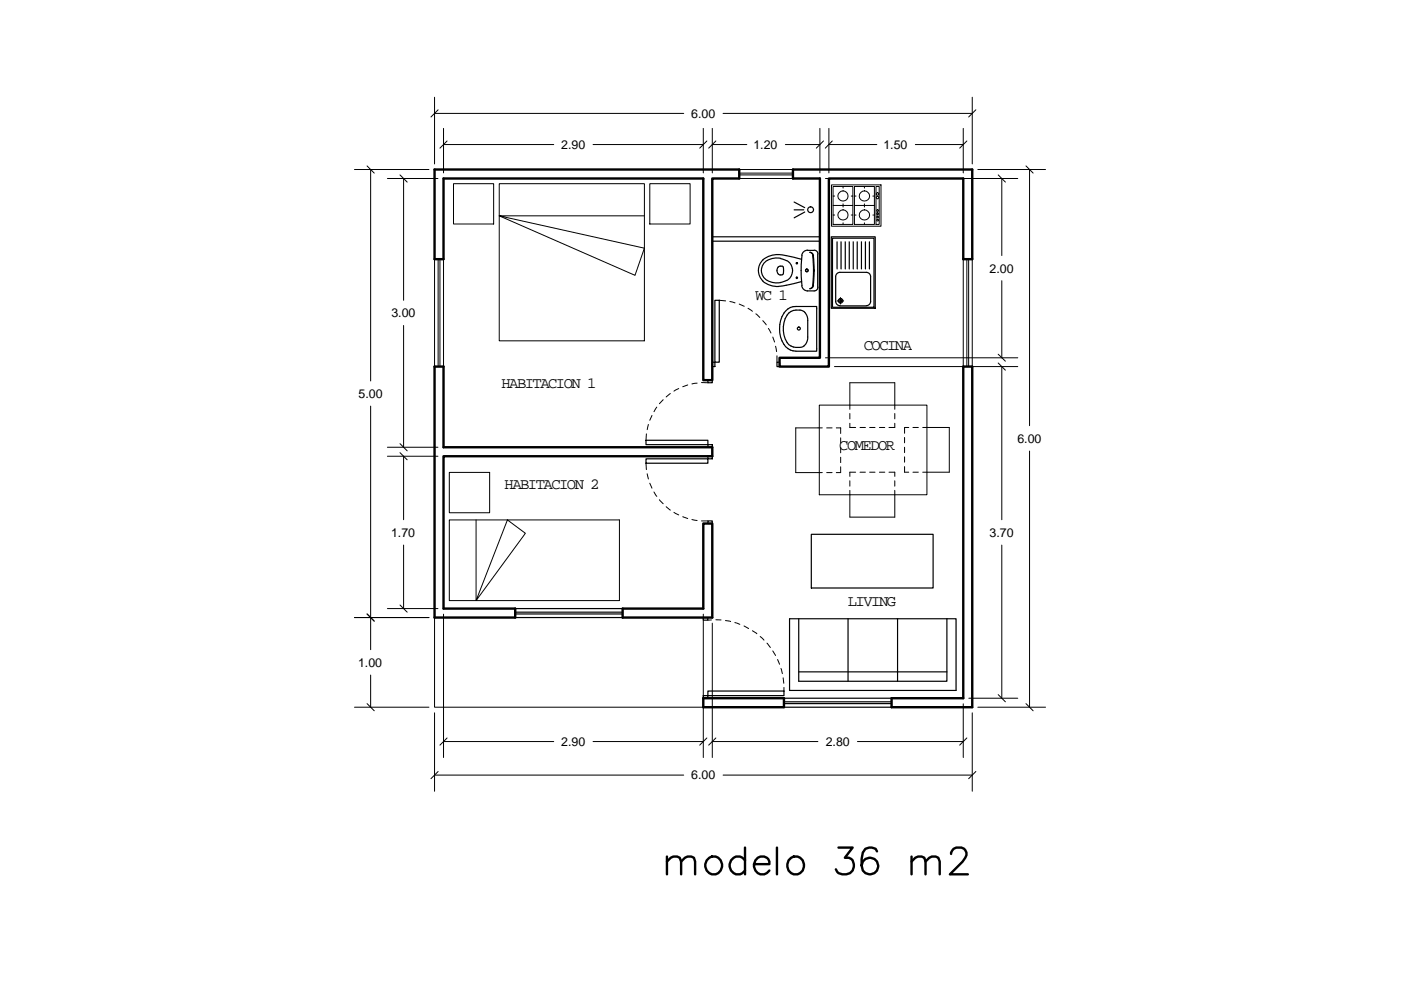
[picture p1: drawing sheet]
<svg xmlns="http://www.w3.org/2000/svg" width="297mm" height="210mm" viewBox="0 0 297 210" stroke-linecap="round" stroke-linejoin="round" font-family="sans-serif">
<!-- layer: 0.5 -->
<g fill="none" stroke="#000" stroke-width=".51">
<path d="M92.1 35.9h64.6v1.9h-5.7v42.8h-1.9v-42.8h-55.1v17.1h-1.9zM168.1 35.9h38v19h-1.9v-17.1h-28.5v39.9h-10.4v-1.8h8.5v-38.1h-5.7zM92.1 77.7h1.9v17.1h57v1.9h-57v32.3h15.2v1.9h-17.1zM204.2 77.7h1.9v72.2h-17.1v-1.9h15.2zM149.1 111h1.9v19.9h-19v-1.9h17.1zM149.1 148h17.1v1.9h-17.1zM158 179.7v5.7M164.7 179.7v5.7M177.8 179.7h3l-1.7 2.2a1.54 1.54 0 0 1 1.9 1.9 2.13 2.13 0 0 1-3.5 1.1l-.3-.6M141.4 182.7l.8-.8 .6-.3h.8l.5 .3 .3 .8v2.7M141.4 181.6v3.8M144.4 182.7l.8-.8 .6-.3h.8l.5 .3 .3 .8v2.7"/>
<path d="M149.8 182.4a1.83 1.83 0 0 1 2.6-.4 1.83 1.83 0 0 1 .4 2.6 1.83 1.83 0 0 1-2.6 .4 1.83 1.83 0 0 1-.4-2.6zM158 182.4a1.86 1.86 0 0 0-2.9-.1 1.86 1.86 0 0 0 .4 2.8 1.67 1.67 0 0 0 2.5-.5M159.9 183.2h3.2a1.56 1.56 0 0 0-1.1-1.6 1.56 1.56 0 0 0-1.8 .8 1.83 1.83 0 0 0 .3 2.6 1.83 1.83 0 0 0 2.6-.4M167.2 182.4a1.85 1.85 0 0 1 2.6-.4 1.85 1.85 0 0 1 .4 2.6 1.85 1.85 0 0 1-2.6 .4 1.85 1.85 0 0 1-.4-2.6zM185.9 180.5l-.3-.5a1.88 1.88 0 0 0-2.7 .8l-.2 1.3v1.4l.2 1.1a1.76 1.76 0 0 0 2.9 .2 1.76 1.76 0 0 0-.7-2.8 1.76 1.76 0 0 0-2.4 1.5M193.3 182.7l.8-.8 .5-.3h.8l.6 .3 .2 .8v2.7M193.3 181.6v3.8M196.2 182.7l.8-.8 .6-.3h.8l.5 .3 .3 .8v2.7M201.6 181.1a1.51 1.51 0 0 1 1.1-1.4h1.1a1.4 1.4 0 0 1 .9 2.2l-.6 .8-2.7 2.7h3.8"/>
</g>
<!-- layer: puertas -->
<path d="M151 76.8h.6v.9h-.6zM151.6 63.7h.9v13.1h-.9zM164.7 76.8h.6v.9h-.6zM137 93.3h13.1v1h-13.1zM137 97.3h13.1v.9h-13.1zM150.1 94.3h.9v.5h-.9zM150.1 80.6h.9v.6h-.9zM150.1 96.7h.9v.6h-.9zM150.1 110.4h.9v.6h-.9zM149.1 130.9h1v.6h-1zM149.1 147.5h1v.5h-1zM150.1 146.5h16.1v1h-16.1z" fill="none" stroke="#000" stroke-width=".25"/>
<!-- layer: proyecciones -->
<g fill="none" stroke="#000" stroke-width=".21">
<path d="M96.2 38.9h8.5v8.6h-8.5zM105.8 38.9h30.8v33.4h-30.8zM137.8 38.9h8.5v8.6h-8.5zM176.3 39.2h10.5v8.8h-10.5zM176.6 39.5h4.2v8.1h-4.2zM178.7 39.5v.4M181.2 39.5h4.2v8.1h-4.2zM183.3 39.5v.4M185.7 39.5h.7v8.1h-.7zM105.8 45.8l28.8 12.6 2-5.8-30.8-6.8h30.8M176.6 43.6h4.2M176.6 41.6h.4"/>
<path d="M176.6 45.6h.4M178.7 43.2v.7M178.7 47.2v.4M180.5 41.6h.3M180.5 45.6h.3M181.2 43.6h4.2M181.2 41.6h.3M181.2 45.6h.3M183.3 43.2v.7M183.3 47.2v.4M185.1 41.6h.3M185.1 45.6h.3"/>
<path d="M185.9 41.7h.3v.4h-.3zM185.9 40.9h.3v.4h-.3zM185.9 46.5h.3v.3h-.3zM185.9 45.8h.3v.3h-.3zM185.9 45.2h.3v.3h-.3zM185.9 44.5h.3v.3h-.3zM152.5 63.7l1.4 .1M154.7 63.9l1.1 .3M156.7 64.5l1.1 .4M158.6 65.4l.9 .6M160.2 66.5l.9 .8M161.7 68l.7 .9"/>
<path d="M162.9 69.6l.6 1M163.8 71.5l.4 1M164.4 73.4l.2 1.1M164.7 75.4v1.4M177.5 63.8h1.4M177.9 63.5h.5v.5h-.5zM178.2 63.1v1.4M137 98.2v1.4M137 92v1.3M137.5 90l-.3 1.1M138.2 88.1l-.4 1M139.2 86.3l-.5 1"/>
<path d="M140.6 84.8l-.8 .8M142.1 83.4l-.9 .8M143.9 82.4l-1 .5M145.8 81.6l-1 .4M147.8 81.2l-1.1 .2M148.7 81.1l1.4 .1M173.7 85.9h22.8v19h-22.8zM174.3 90.7h-5.6v9.5h5.6M175.3 90.7h1.1M177.3 90.7h.9v1.2M178.2 99v1.2h-.9M178.2 92.8v1.2"/>
<path d="M178.2 94.9v1.1M178.2 96.9v1.2M180.2 89.7v.9h1.2M180.2 86.8v-5.6h9.5v5.6M180.2 87.7v1.1M182.3 90.6h1.2M184.4 90.6h1.1M186.5 90.6h1.1M189.7 89.7v.9h-1.2M189.7 87.7v1.1M191.8 98.9v1.2h.9M191.8 92.8v1.1"/>
<path d="M191.8 94.8v1.2M191.8 96.9v1.1M192.7 90.6h-.9v1.3M193.6 90.6h1.1M195.6 90.6h5.7v9.5h-5.7M95.3 100.2h8.5v8.5h-8.5zM95.3 110.2h36v17.1h-36zM100.9 110.2v17.1M107.6 110.2l3.8 2.9-10.5 14.2zM137.2 100.5l.3 1.1M137.8 102.4l.4 1.1M138.7 104.3l.5 .9"/>
<path d="M139.8 106l.8 .8M141.2 107.4l.9 .8M142.9 108.6l1 .6M144.8 109.6l1 .3M146.7 110.2l1.1 .2M148.7 110.4h1.4M175.3 100.2h1.1M180.2 101.9v1.2M180.2 104v5.6h9.5v-5.6M181.4 100.1h-1.2v.9M182.3 100.1h1.2M184.4 100.1h1.1"/>
<path d="M186.5 100.1h1.1M188.5 100.1h1.2v.9M189.7 101.9v1.2M193.6 100.1h1.1M150.8 131.4l-.7 .1M151.8 131.4h1.1M153.8 131.6l1.1 .2M155.8 132l1.1 .4M157.7 132.7l1 .6M159.5 133.7l1 .7M161.2 135l.8 .7M162.6 136.4l.7 .9"/>
<path d="M163.8 138l.6 1M164.9 139.8l.4 1M165.6 141.7l.3 1.1M166 143.7l.2 1.2M166.2 145.8v.7"/>
<circle cx="178.7" cy="41.6" r="1.09"/>
<circle cx="178.7" cy="45.6" r="1.09"/>
<circle cx="183.3" cy="41.6" r="1.09"/>
<circle cx="183.3" cy="45.6" r="1.09"/>
</g>
<!-- layer: MUEBLES -->
<g fill="none" stroke="#000" stroke-width=".25">
<path d="M161.7 59.6l1.6 .9 1.8 .2M161.8 55.1a3.1 3.1 0 0 0 0 4.5M165.1 54l-1.8 .2-1.6 .9M165.1 54l1.6 .2M165.5 54.8l1.3 .5M165.6 54.8a3.4 3.4 0 0 0-4.1 2 2.79 2.79 0 0 0 3.1 3.2l1-.1 1.2-.5M166.1 56.7a.85 .85 0 0 0-1.2 0 .85 .85 0 0 0-.1 1.1l.5 .5h.5M166.1 58l-.3 .3M166.1 56.7v1.3M166.7 54.2l3.2 .8M166.8 55.2a2.22 2.22 0 0 1 1.2 1.8M168 57.8a2.22 2.22 0 0 1-1.2 1.7"/>
<path d="M168 57v.7M168.4 44.5h2M168.4 42.8l2.2 1.2M169.9 59.7l-3.2 .8M170 55v4.7M170 59.7v.8M170 54.1v.9M170.6 45l-2.2 1.2M171.2 53.1h1.4M171.2 53a1.25 1.25 0 0 0-1.2 1.1M171.7 53.5a.78 .78 0 0 1 .8 .7M171.7 53.5l.4 .2 .2 .5"/>
<path d="M172.3 54.2l.2 3.1-.2 3.2M172.4 54.2l.2 3.1-.2 3.2M172.6 57.2v.4M172.6 53a.78 .78 0 0 1 .8 .8M173.4 53.8v7.1M176.2 50.2h9.4v15.2h-9.4zM176.5 50.5h8.8v14.7h-8.8zM177.5 51.3v5.7M178.1 57.7h5.6a.91 .91 0 0 1 .9 1v5.2a.91 .91 0 0 1-.9 .9M178.1 57.7a.91 .91 0 0 0-.9 1v5.2a.91 .91 0 0 0 .9 .9M178.3 51.3v5.7M179.2 51.3v5.7"/>
<path d="M180.1 51.3v5.7M180.9 51.3v5.7M181.8 51.3v5.7M182.6 51.3v5.7M183.5 51.3v5.7M184.3 51.3v5.7M166.7 60.5l-1.6 .2M170 60.6a1.25 1.25 0 0 0 1.2 1.1h1.4M172.3 60.5l-.2 .5-.4 .2M172.5 60.5a.78 .78 0 0 1-.8 .7M173.4 60.9a.78 .78 0 0 1-.8 .8M178.1 64.9h5.6"/>
<path d="M172 113.3h25.8v11.4h-25.8zM167.4 131.2h35.3v15.2h-35.3zM169.3 131.2v13.2h31.5v-13.2M179.8 131.2v13.2M190.3 131.2v13.2M169.3 142.5h31.5"/>
<circle cx="168.9" cy="58.9" r=".15"/>
<circle cx="168.9" cy="55.8" r=".15"/>
<circle cx="171.1" cy="57.3" r=".28"/>
<circle cx="171.9" cy="44.5" r=".61"/>
<circle cx="178.2" cy="63.8" r=".49"/>
</g>
<!-- layer: A_DOM_ARTEF_SANIT -->
<g fill="none" stroke="#000" stroke-width=".25">
<path d="M166.6 65.9a2.65 2.65 0 0 1 2.2-.9h4.4v9.5h-4.4a3.5 3.5 0 0 1-3.3-3 6.2 6.2 0 0 1 1.1-5.6zM167.2 66.4a2.48 2.48 0 0 1 3.7 .1l.4 1.1v3.9a2.12 2.12 0 0 1-3.1 2.1 3.4 3.4 0 0 1-2.1-3.5 5.2 5.2 0 0 1 1.1-3.7z"/>
<circle cx="169.4" cy="69.7" r=".32"/>
</g>
<!-- layer: MOBILIARIO -->
<path d="M151 51.1h22.8M151 50.2h22.8" fill="none" stroke="#000" stroke-width=".25"/>
<!-- layer: 0.1 -->
<g fill="none" stroke="#000" stroke-width=".21">
<path d="M156.7 35.9h11.4M156.7 37.8h11.4M156.7 37.1h11.4M156.7 36.7h11.4M92.1 54.9v22.8M92.9 54.9v22.8M93.3 54.9v22.8M94 54.9v22.8M204.2 54.9v22.8M205 54.9v22.8M205.4 54.9v22.8M206.1 54.9v22.8"/>
<path d="M92.1 130.9v19h57"/>
</g>
<!-- layer: 11_VENTANAS -->
<path d="M109.2 129h22.8M109.2 130.9h22.8M109.2 129.8h22.8M109.2 130.2h22.8M166.2 148h22.8M166.2 149.9h22.8M166.2 148.8h22.8M166.2 149.2h22.8" fill="none" stroke="#000" stroke-width=".25"/>
<!-- layer: COTAS -->
<g fill="none" stroke="#000" stroke-width=".21">
<path d="M75.2 35.9h15.7M78.6 35.9v44.9M82.1 37.8h10.8M85.6 37.8v25.9M92.1 20.6v14.2M92.1 24h52.9M94 27.2v9.5M94 30.6h23.4M125.7 30.6h23.4M149.1 27.2v9.5M151 30.6h7.3M151 27.2v9.5"/>
<path d="M153.3 24h52.8M166.5 30.6h7.3M173.8 27.2v9.5M175 37.8h40.8M175.7 30.6h10.2M175.7 27.2v9.5M194.1 30.6h10.1M204.2 27.2v9.5M206.1 20.6v14.2M207.3 35.9h14.4M212.4 37.8v16.4M218.3 35.9v54.4"/>
<path d="M212.4 59.5v16.4M85.6 69v25.8M175 75.9h40.8M176.9 77.7h38.9M212.4 77.7v32.5M78.6 86.1v51.7M82.1 94.8h10.8M82.1 96.7h10.8M85.6 96.7v13.5M218.3 95.6v54.3M85.6 115.6v13.4M212.4 115.6v32.4"/>
<path d="M75.2 130.9h15.7M82.1 129h10.8M94 130.2v30.4M149.1 130.2v30.4M151 132.1v28.5M75.2 149.9h15.7M78.6 143.1v6.8M92.1 151.1v16.7M94 157.2h23.4M125.7 157.2h23.4M151 157.2h22.4M181.8 157.2h22.4"/>
<path d="M204.2 149.2v11.4M205.4 148h10.4M206.1 151.1v16.7M207.3 149.9h14.4M92.1 164.3h52.9M153.3 164.3h52.8"/>
</g>
<!-- layer: 0 -->
<g fill="none" stroke="#000" stroke-width=".21">
<path d="M77.8 35.2l1.5 1.5M84.8 37.1l1.5 1.5M92.9 23.3l-1.5 1.5M94.8 29.9l-1.5 1.5M149.9 29.9l-1.5 1.5M151.8 29.9l-1.5 1.5M174.6 29.9l-1.5 1.5M176.5 29.9l-1.5 1.5M205 29.9l-1.5 1.5M206.9 23.3l-1.5 1.5M211.6 37.1l1.6 1.5M217.5 35.2l1.5 1.5"/>
<path d="M211.6 75.1l1.6 1.5M211.6 77l1.6 1.5M84.8 94.1l1.5 1.5M84.8 96l1.5 1.5M77.8 130.2l1.5 1.5M84.8 128.3l1.5 1.5M77.8 149.2l1.5 1.5M94.8 156.5l-1.5 1.5M149.9 156.5l-1.5 1.5M151.8 156.5l-1.5 1.5M205 156.5l-1.5 1.5M211.6 147.3l1.6 1.5"/>
<path d="M217.5 149.2l1.5 1.5M92.9 163.6l-1.5 1.5M206.9 163.6l-1.5 1.5"/>
</g>
<g font-size="3.3">
<text x="160.1" y="63.6">WC 1</text>
<text x="183.1" y="74.3">COCINA</text>
<text x="106.3" y="82.3">HABITACION 1</text>
<text x="177.9" y="95.4">COMEDOR</text>
<text x="107" y="103.8">HABITACION 2</text>
<text x="179.8" y="128.5">LIVING</text>
</g>
<g font-size="2.6">
<text x="146.6" y="25">6.00</text>
<text x="119" y="31.6">2.90</text>
<text x="159.7" y="31.6">1.20</text>
<text x="187.3" y="31.6">1.50</text>
<text x="209.8" y="57.8">2.00</text>
<text x="83" y="67.3">3.00</text>
<text x="76" y="84.4">5.00</text>
<text x="215.7" y="93.9">6.00</text>
<text x="82.9" y="113.8">1.70</text>
<text x="209.8" y="113.8">3.70</text>
<text x="75.9" y="141.4">1.00</text>
<text x="119" y="158.2">2.90</text>
<text x="175.1" y="158.2">2.80</text>
<text x="146.6" y="165.3">6.00</text>
</g>
</svg>
